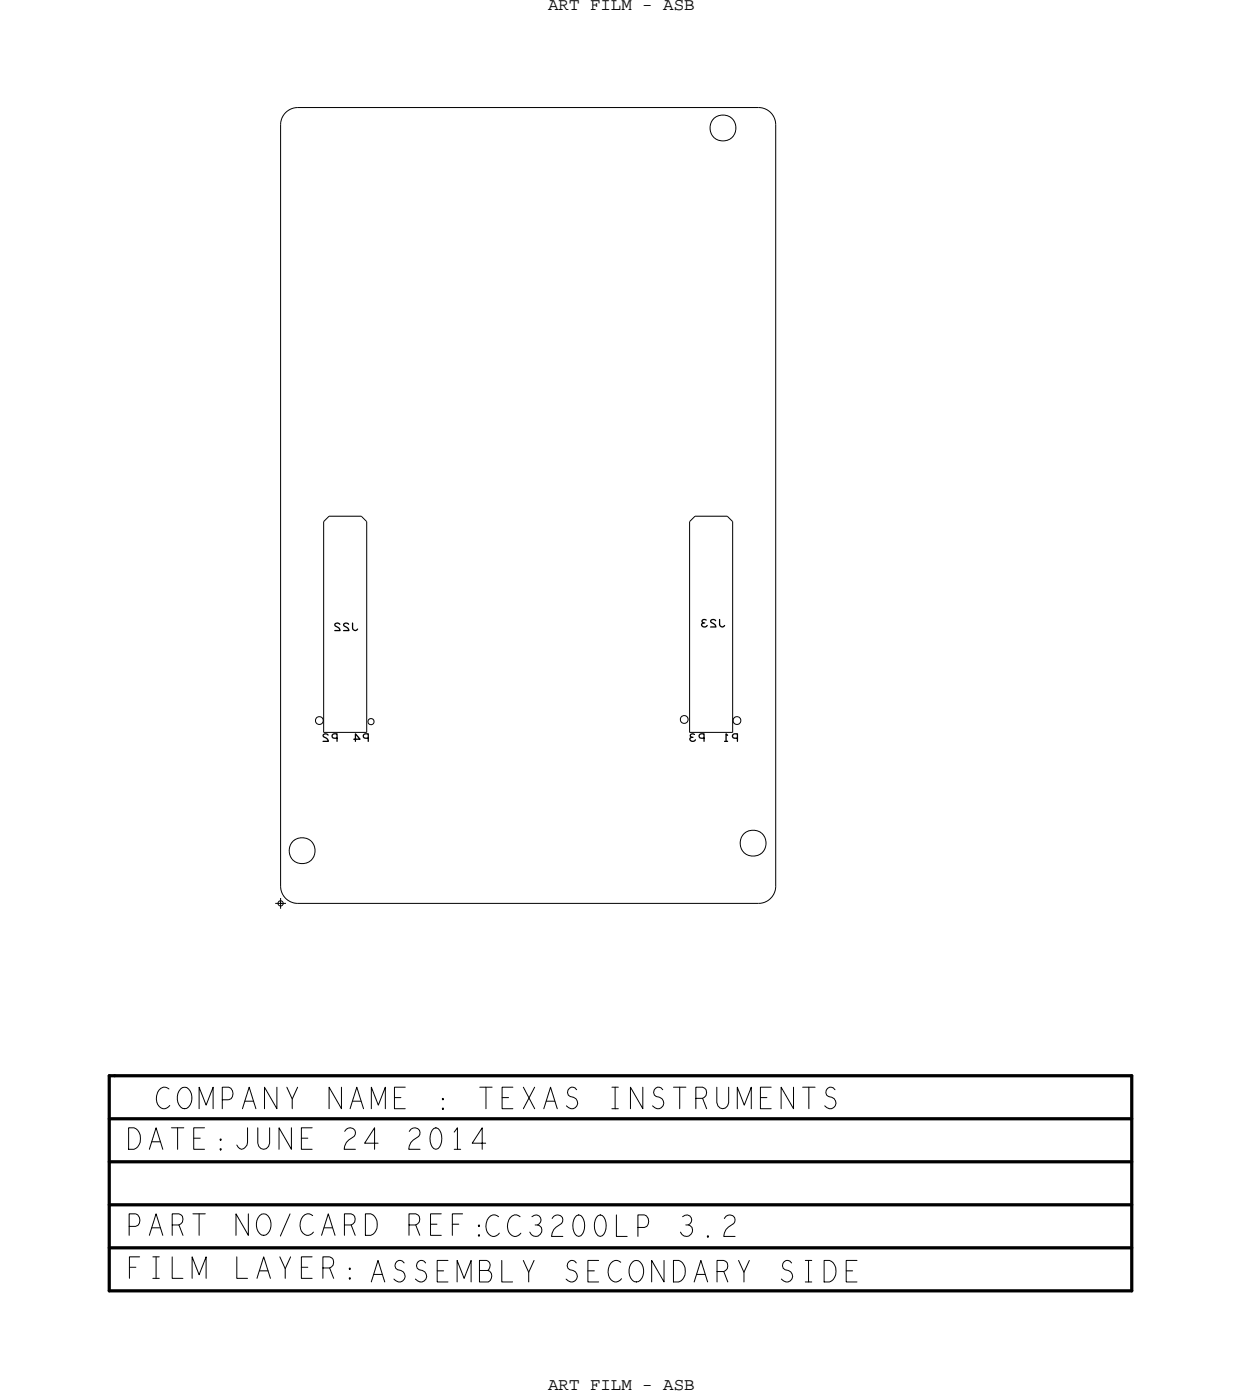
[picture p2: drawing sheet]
<svg xmlns="http://www.w3.org/2000/svg" width="146mm" height="165mm" viewBox="0 0 146 165" stroke-linecap="round" stroke-linejoin="round" font-family="sans-serif">
<!-- layer: Board Outline -->
<path d="M33.1 14.7v89.9zM35.1 12.7a2.03 2.03 0 0 0-2 2M35.1 12.7h54.4zM89.5 12.7a2.03 2.03 0 0 1 2 2M91.5 14.7v89.9zM33.1 104.6a2.03 2.03 0 0 0 2 2.1M35.1 106.7h54.4zM91.5 104.6a2.03 2.03 0 0 1-2 2.1" fill="none" stroke="#000" stroke-width=".12"/>
<!-- layer: Components -->
<g fill="none" stroke="#000" stroke-width=".12">
<path d="M38.2 61.6l.6-.6zM38.2 61.6v24.9zM38.8 61h3.8zM42.6 61l.7 .6zM43.3 61.6v24.9zM81.4 61.6l.6-.6zM81.4 61.6v24.9zM82 61h3.8zM85.8 61l.6 .6zM86.4 61.6v24.9zM38.2 86.5h5.1zM81.4 86.5h5z"/>
<circle cx="85.3" cy="15.1" r="1.54"/>
<circle cx="88.9" cy="99.6" r="1.54"/>
<circle cx="35.6" cy="100.5" r="1.54"/>
</g>
<!-- layer: Drawing Origin -->
<path d="M32.5 106.7h1.2M32.9 106.5l.2-.1 .2 .1 .1 .2-.1 .2-.2 .1-.2-.1-.1-.2zM33.1 106v1.3" fill="none" stroke="#000" stroke-width=".12"/>
<!-- layer: All Others -->
<g fill="none" stroke="#000" stroke-width=".12">
<path d="M43.5 85l.3-.1 .2 .1 .1 .2-.1 .3-.2 .1-.3-.1-.1-.3z"/>
<circle cx="37.7" cy="85.1" r=".46"/>
<circle cx="80.7" cy="85" r=".46"/>
<circle cx="87" cy="85.1" r=".46"/>
</g>
<path d="M12.9 132.1h120.6zM12.9 137.2h120.6zM12.9 127h.6zM12.9 127v25.4zM13.5 127h120zM133.5 127v25.4zM12.9 152.4h120.6zM12.9 142.3h120.6zM12.9 147.4h120.6z" fill="none" stroke="#000" stroke-width=".38"/>
<g font-size="4.3">
<text x="18.3" y="130.9">COMPANY NAME : TEXAS INSTRUMENTS</text>
<text x="14.9" y="135.7">DATE:JUNE 24 2014</text>
<text x="14.9" y="145.9">PART NO/CARD REF:CC3200LP 3.2</text>
<text x="14.9" y="151">FILM LAYER: ASSEMBLY SECONDARY SIDE</text>
</g>
<g font-size="2.1">
<text x="64.7" y="1.2">ART FILM - ASB</text>
<text x="64.7" y="164.1">ART FILM - ASB</text>
</g>
<g font-size="1.5">
<text x="42.3" y="73.6" transform="rotate(-180 42.3 73.6)">J22</text>
<text x="85.6" y="73.2" transform="rotate(-180 85.6 73.2)">J23</text>
<text x="39.9" y="86.7" transform="rotate(-180 39.9 86.7)">P2</text>
<text x="43.6" y="86.7" transform="rotate(-180 43.6 86.7)">P4</text>
<text x="83.2" y="86.7" transform="rotate(-180 83.2 86.7)">P3</text>
<text x="87.2" y="86.7" transform="rotate(-180 87.2 86.7)">P1</text>
</g>
</svg>
